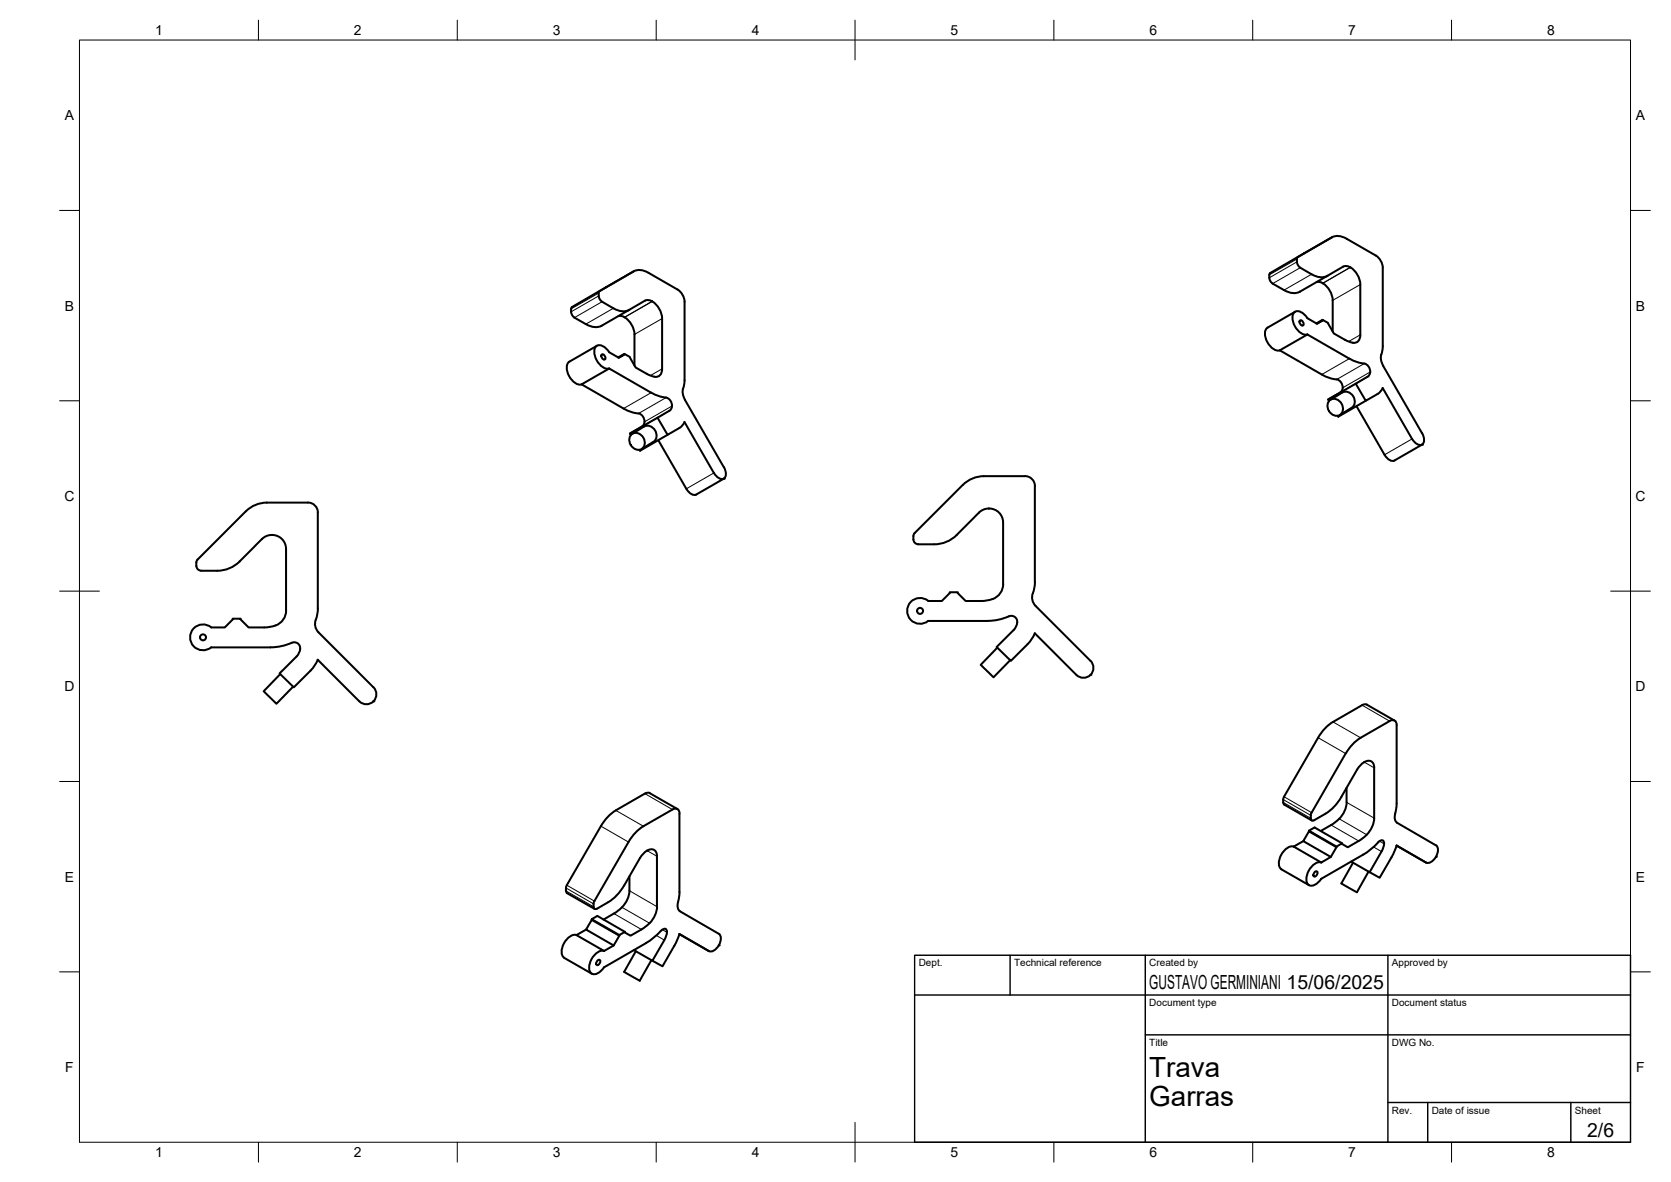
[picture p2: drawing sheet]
<svg xmlns="http://www.w3.org/2000/svg" width="420mm" height="297mm" viewBox="0 0 420 297" stroke-linecap="round" stroke-linejoin="round" font-family="sans-serif">
<!-- layer: Visible -->
<g fill="none" stroke="#000" stroke-width=".51">
<path d="M334.9 59.7l-8.6 4.9-.2 .5M334.9 59.7l-7 3.9M334.9 59.6l1.4-.3 1.7 .4 7.9 4.5a3.9 3.9 0 0 1 1.8 3.1v20.1a6.7 6.7 0 0 0-.1 4l9.9 17.4M143.6 77.6v.8M143.6 78.4l.2 .6 .4 .6 3.1 1.9M150.5 73.6l.1 1.1 .5 .9 3.1 1.9M152.4 72.2l-8.6 5-.2 .4M152.4 72.2l6.9-4 1.5-.4 1.7 .5 7.9 4.4a3.9 3.9 0 0 1 1.7 3.1v19.7l-.3 2.1M152.4 72.2h.1M154.2 77.5l1.9 .7a3.1 3.1 0 0 0 2.1-.3M155.5 79.4a3.5 3.5 0 0 1 3.5 2.5l.5 2.1v7.8M158.2 77.9l4-2.3a2.84 2.84 0 0 1 3.4 1.7 5.2 5.2 0 0 1 .9 2.7"/>
<path d="M158.2 77.9l-6.9 3.9a3.9 3.9 0 0 1-4-.3M159.3 68.2l-8.6 5-.2 .4M319.2 69.8l.1 .7 .7 .8a13 13 0 0 0 4.7 2.3 3.1 3.1 0 0 0 2.2-.3M325.6 78.3l-6.9 4a3.2 3.2 0 0 0 .3 4.3 2.75 2.75 0 0 0 2.8 1.4M326.1 65.1l.2 1.4 .7 .8a12.3 12.3 0 0 0 4.7 2.3 3.1 3.1 0 0 0 2.1-.3M327.9 63.6l-8.5 5-.2 .3v.9M327.9 63.6h.1M331 70.9a3.5 3.5 0 0 1 3.6 2.5l.5 2.1v7.8M333.8 69.3l4-2.3a2.84 2.84 0 0 1 3.3 1.7 5.2 5.2 0 0 1 .9 2.8M333.8 69.3l-7 4M342 71.5v12.6M143.2 90.9a3.2 3.2 0 0 0 .3 4.2 2.75 2.75 0 0 0 2.8 1.5"/>
<path d="M150.1 86.9l-6.9 4M151.3 89.1a.76 .76 0 0 1 .8 .4 .76 .76 0 0 1-.1 .9l-.7-.5zM153.2 92.6a3.5 3.5 0 0 1-3.5-2.7 2.24 2.24 0 0 1 .7-3.1 3.1 3.1 0 0 1 2.8 1.7l2.4 1.4 1.4-1 1.4 .8 1.4 2.7 4 2.1a1.74 1.74 0 0 0 1.9 0 1.74 1.74 0 0 0 .8-1.8M153.2 92.6l11.1 6.4 1.6 .6 1.6 .3M153.2 92.6l-7 4 10.6 6.1a12.4 12.4 0 0 0 4.3 1.4 1.94 1.94 0 0 1 .3 3.1M157 89.1l-1.4 .8M157 88.9l-1.6 .9M166.5 80.1v12.6M167.5 99.9a1.96 1.96 0 0 1 .8 3.3l-3 1.8 2.6 4.3 3.2-2 1-1.2 7.4 12.8M171.8 97.6l-.1 1.4 .6 1.5 9.7 16.9M326.8 80.6a.76 .76 0 0 1 .8 .3 .76 .76 0 0 1-.1 .9l-.6-.4zM328.7 84a3.5 3.5 0 0 1-3.4-2.6 2.24 2.24 0 0 1 .7-3.2 3.1 3.1 0 0 1 2.7 1.8l2.4 1.4 1.4-1 1.5 .8 1.4 2.6 3.2 1.8 1.6 .5"/>
<path d="M328.7 84.1l11.1 6.3 1.7 .7 1.6 .2M328.7 84.1l-6.9 3.9 10.5 6.1a12.4 12.4 0 0 0 4.4 1.5 1.94 1.94 0 0 1 .3 3.1M332.5 80.5l-1.4 .9M332.5 80.4l-1.5 .9M337 98.7l-3.1 1.7M340.9 96.4l-7 4 .3 .4M342 84.1a1.68 1.68 0 0 1-1.8 2M343 91.4a1.96 1.96 0 0 1 .9 3.3M343.9 94.7l-3 1.7 2.5 4.3 3-1.7M346.4 99l.8-.8 .5-.7 7.3 12.8M158.7 109.3a2.15 2.15 0 0 1 2.3-.2 2.15 2.15 0 0 1 1.1 2 1.73 1.73 0 0 1-1.1 1.9 1.73 1.73 0 0 1-2-.7 2.33 2.33 0 0 1-.3-3zM161.4 107.2l-3 1.8"/>
<path d="M161.9 107.2l-2.9 1.8M162 107.2a2.3 2.3 0 0 1 2.7 1 2.3 2.3 0 0 1-.4 2.8l-2.9 1.8M165.3 105l-6.9 4 .2 .3M165.5 110.6l7.1 12.2a2.21 2.21 0 0 0 2.5 1.5l6.9-4M167.9 109.3l-7 4-.1-.2M182 117.4a2.22 2.22 0 0 1 0 2.9 2.21 2.21 0 0 1-2.5-1.5M257.7 119.7h-10.3a7.5 7.5 0 0 0-5.3 2.2l-12.1 12.1M257.7 119.6a2.51 2.51 0 0 1 2.5 2.5M334.2 100.7a2.15 2.15 0 0 1 2.3-.2 2.15 2.15 0 0 1 1.2 2.1 1.73 1.73 0 0 1-1.1 1.8 1.73 1.73 0 0 1-2.1-.6 2.33 2.33 0 0 1-.3-3.1zM334.5 100.5l3-1.9a2.3 2.3 0 0 1 2.8 1 2.3 2.3 0 0 1-.4 2.9M339.9 102.5l-3 1.8M341.1 102.1l7 12.2a2.21 2.21 0 0 0 2.5 1.4l6.9-4"/>
<path d="M343.4 100.7l-6.9 4-.1-.2M357.6 108.8a2.22 2.22 0 0 1 0 2.9 2.21 2.21 0 0 1-2.5-1.4M67.1 126.3h10.3M67.1 126.3a7.6 7.6 0 0 0-5.3 2.2l-12.1 12.1-.3 .7M71.9 137.9a3.6 3.6 0 0 0-2.2-3.2 3.6 3.6 0 0 0-3.8 .8l-5.6 5.6a8 8 0 0 1-5.7 2.3M71.9 138v15.4M77.4 126.3a2.51 2.51 0 0 1 2.5 2.5v24.1M229.7 134.7v.9M229.7 135.6a1.23 1.23 0 0 0 1.2 1.2h4a8 8 0 0 0 5.7-2.4l5.6-5.6a3.6 3.6 0 0 1 3.8-.7 3.6 3.6 0 0 1 2.2 3.2v15.5M230 134l-.3 .7M260.2 122.2v24.1M49.4 141.3v.9"/>
<path d="M49.4 142.2a1.2 1.2 0 0 0 1.2 1.2M50.6 143.4h4M69.3 157.2l-2.4 .5h-4.4l-2-2v-.2h-2v.2l-2 2h-3.4a3.2 3.2 0 0 0-4.4 .3 3.2 3.2 0 0 0 0 4.4 3.2 3.2 0 0 0 4.4 .3h14.9a15 15 0 0 0 5.8-1.3 1.69 1.69 0 0 1 1.6 1 1.69 1.69 0 0 1-.3 1.9l-4.8 4.9 3.6 3.5 4.6-4.6 1.4-2.3 10.4 10.4a2.51 2.51 0 0 0 3.6 .1 2.51 2.51 0 0 0 0-3.6M71.9 153.4a4 4 0 0 1-2.6 3.8M79.9 152.9l-.2 1.9a3.4 3.4 0 0 0 .4 4.1l13.8 13.8M233.4 151a3.2 3.2 0 0 0-4.4 .3 3.2 3.2 0 0 0 0 4.4 3.2 3.2 0 0 0 4.4 .3h14.9a13.5 13.5 0 0 0 5.4-1.1M252.2 146.8a4.6 4.6 0 0 1-5 4.2h-4.4l-2-2v-.2h-2v.2l-2 2h-3.4M253.7 154.9a1.59 1.59 0 0 1 1.8 .5 1.59 1.59 0 0 1 .1 1.9l-.7 1-4.3 4.3 3.6 3.5 4.6-4.6 1.4-2.4 10.4 10.5M259.7 149.1a3 3 0 0 0 .7 3.2l13.8 13.8a2.51 2.51 0 0 1 0 3.5 2.51 2.51 0 0 1-3.5 0M260.2 146.3l-.1 1.4-.4 1.4M70.5 169.4l-4.2 4.3 2.9 2.9 .3 .3 4.2-4.3M250.8 162.8l-4.2 4.3 2.9 2.9 .3 .2 4.2-4.3"/>
<path d="M331.4 185.4l-8.5 14.8-.3 1.4 .3 .6M338.6 198v3.6M341.2 193.4l-3.9 6.9M342.1 185.4a10.9 10.9 0 0 0-3.7 4l-8.6 14.8M343 191.6l-.8 .5-1 1.3M343.1 191.5a1.51 1.51 0 0 1 1.7-.2 1.51 1.51 0 0 1 .7 1.6M345.5 193v12.6a7.2 7.2 0 0 1-3.9 5.7l-2.7 1.6-1.4-.8v-.2l-1.5 .9-1.4 2.6-2.4 1.4M349.4 181.2l-7.3 4.2M349.4 181.2a1.08 1.08 0 0 1 1.3-.1 1.08 1.08 0 0 1 .5 1.1v19.7M350.6 181.1l-6.9-4-.5-.1-8 4.4a10.9 10.9 0 0 0-3.8 4M162.7 213.8l-1.5 1.4-4.2 7.3M162.7 213.8h.1"/>
<path d="M162.7 213.8a1.51 1.51 0 0 1 1.8-.2 1.51 1.51 0 0 1 .7 1.6v12.6M170.3 203.3l-6.9-4-.6-.1-7.9 4.4a11 11 0 0 0-3.8 4l-8.6 14.8-.2 .7v.8l.3 .5 6.9 4M322.9 202.2l6.9 4M325.3 212.8l6.9 4M325.3 212.8a3.5 3.5 0 0 0-3.5 2.7 2.42 2.42 0 0 0 .4 3l6.9 3.9M327.7 211.4l-2.4 1.4M329.1 208.9v-.1l6.9 4M329.1 208.8l1.4-.9 7 4M330.6 219.2l.4-.3a.76 .76 0 0 1 .1 .9 .76 .76 0 0 1-.8 .4v-.5zM334.7 207.3l-2.6 1.5M336 212.9l-6.9-4-1.4 2.5 6.9 4M337.3 200.3a11.6 11.6 0 0 1-4 4.2l-3.2 1.7h-.3l-.2-.6 .2-1.4"/>
<path d="M338.6 201.6a7.1 7.1 0 0 1-3.9 5.7M339.7 216.5l4.7 2.7M340.2 216.8l-2.9 5.2 1.3 .8 2.6 1.4 2.9-5.2M348 212a.75 .75 0 0 0-.5-.9 .75 .75 0 0 0-.9 .6l-1.6 1.5-1.7 1.2-11.1 6.4a2.76 2.76 0 0 1-3.1 1.6 3.2 3.2 0 0 1 .4-4.2 2.73 2.73 0 0 1 2.7-1.5M348 212l-.4 1.6-3.2 5.6 2.5 1.4 3.2-5.6 1.1-2.5M351.2 212.5l7.3 4.3M351.2 201.9l-.4 2.6a2.1 2.1 0 0 0 .5 2.3M351.3 206.8l9.8 5.6a2.22 2.22 0 0 1 0 2.9 2.21 2.21 0 0 1-2.6 1.5M144.9 235l7 4M145 235a3.5 3.5 0 0 0-3.5 2.7 2.42 2.42 0 0 0 .4 3l6.9 4M147.4 233.6l-2.5 1.4M148.8 231.2v-.2l6.9 4"/>
<path d="M148.8 231l1.4-.8 6.9 4M149.2 227.1l.3-.7 8.5-14.8a10.9 10.9 0 0 1 3.8-4l7.3-4.2a1.08 1.08 0 0 1 1.2-.1 1.08 1.08 0 0 1 .6 1.2l-.1 20.1-.3 2.1a2.13 2.13 0 0 0 .5 2.3l9.7 5.7a2.18 2.18 0 0 1 0 2.9 2.21 2.21 0 0 1-2.5 1.4M151.9 239a3.5 3.5 0 0 0-3.5 2.7 2.24 2.24 0 0 0 .7 3.1 3.1 3.1 0 0 0 2.8-1.7l11.1-6.5 1.6-1.2 1.6-1.5a.82 .82 0 0 1 1.2-.4 .82 .82 0 0 1 .3 1.1l-.6 1.6-3.1 5.2 2.6 1.4 3.2-5.6 1-2.5 7.4 4.3M154.3 229.6l-2.5 1.5M155.7 235.1l-6.9-3.9-1.4 2.4 6.9 4M156.9 222.5a11.6 11.6 0 0 1-4 4.2l-3.1 1.8-.5-.3-.1-1.1M158.3 220.2v3.6a7.2 7.2 0 0 1-3.9 5.8M159.4 238.8l4.6 2.6M159.9 239l-3 5.2M165.2 227.8a7.1 7.1 0 0 1-3.9 5.8l-2.8 1.5-1.4-.8v-.1l-1.4 .8-1.4 2.6-2.4 1.4M170.8 234.7l7.4 4.3M150.2 241.4l.5-.2a.76 .76 0 0 1 .1 .9 .76 .76 0 0 1-.8 .3l-.1-.5z"/>
<path d="M163.8 241.3l-2.9 5.2-4-2.3"/>
<circle cx="231.3" cy="153.5" r=".75"/>
<circle cx="51" cy="160.2" r=".75"/>
</g>
<g fill="#000">
<circle cx="357.5" cy="111.7" r=".25"/>
<circle cx="182" cy="120.3" r=".25"/>
<circle cx="93.9" cy="176.2" r=".25"/>
<circle cx="274.2" cy="169.6" r=".25"/>
<circle cx="361" cy="215.3" r=".25"/>
<circle cx="180.7" cy="237.6" r=".25"/>
</g>
<!-- layer: Visible Narrow -->
<g fill="none" stroke="#000" stroke-width=".25">
<path d="M334.9 59.7l-7 3.9M150.5 73.6l-6.9 4M150.5 74.4l-6.9 4M150.7 73.2l-6.9 4M151.4 75.8l-7 4M154.2 77.5l-6.9 4M159.3 68.2l-6.9 4M163.9 75.7l-6.9 4M164 75.8l-6.9 4M326.1 65.1l-6.9 4M326.1 65.8l-6.9 4M326.3 64.6l-6.9 4"/>
<path d="M326.9 67.3l-6.9 4M329.8 68.9l-6.9 4M339.5 67.2l-6.9 4M339.6 67.2l-7 4M342 71.5l-6.9 4M163.7 98.7l-6.9 4M166.5 92.7l-3 1.7M166.5 80.1l-7 3.9M167.5 99.9l-7 4M339.3 90.1l-7 4M342 84.1l-2.9 1.7M343 91.4l-6.9 4"/>
<path d="M343.9 94.7l-6.9 4M344.5 93.5l-6.9 4M168.3 103.2l-6.9 4M169 102l-6.9 4M179.5 118.9l-6.9 3.9M355 110.3l-6.9 4M342.5 177.2l6.9 4M162.1 199.4l7 4M331.4 185.4l6.9 4M335.2 181.4l6.9 4M343 191.5l2.5 1.5M151.1 207.6l6.9 4"/>
<path d="M154.8 203.7l7 3.9M162.7 213.8l2.5 1.4M322.6 200.9l7 4M322.6 201.6l7 4M322.9 200.2l6.9 4M334.7 207.3l6.9 4M336.7 205.8l6.9 4M338.6 201.6l6.9 4M345.4 212.8l2 1.2M346.9 211.4l1.1 .7M351.6 212.8l6.9 4M142.3 223.1l6.9 4"/>
<path d="M142.3 223.9l6.9 4M142.5 222.4l7 4M154.3 229.6l7 4M156.4 228l6.9 4M158.3 223.8l6.9 4M165 235.1l2 1.1M166.5 233.6l1.2 .7M171.3 235l6.9 4"/>
</g>
<!-- layer: BORDER -->
<g fill="none" stroke="#000" stroke-width=".25">
<path d="M20 10.1h390v276.9h-390zM65 5.1v5M115 5.1v5M165 5.1v5M215 5.1v10M265 5.1v5M315 5.1v5M365 5.1v5M15 52.9h5M410 52.9h5M15 100.7h5M410 100.7h5"/>
<path d="M15 148.6h10M405 148.6h10M15 196.4h5M410 196.4h5M15 244.2h5M410 244.2h5M65 287v5M115 287v5M165 287v5M215 282.1v9.9M265 287v5M315 287v5"/>
<path d="M365 287v5"/>
</g>
<!-- layer: TITLEBLOCK -->
<path d="M230 240.1h180v46.9h-180zM230 250h180M254 240.1v9.9M288 240.1v46.9M349 240.1v46.9M288 260.1h122M349 277.1h61M359 277.1v9.9M395 277.1v9.9" fill="none" stroke="#000" stroke-width=".36"/>
<g font-size="7">
<text x="289" y="270.6">Trava</text>
<text x="289" y="278.1">Garras</text>
</g>
<g font-size="4.9">
<text x="289" y="248.5">GUSTAVO GERMINIANI 15/06/2025</text>
<text x="399.1" y="285.7">2/6</text>
</g>
<g font-size="3.5">
<text x="39" y="8.8">1</text>
<text x="89" y="8.8">2</text>
<text x="139" y="8.8">3</text>
<text x="189" y="8.8">4</text>
<text x="239" y="8.8">5</text>
<text x="289" y="8.8">6</text>
<text x="339" y="8.8">7</text>
<text x="389" y="8.8">8</text>
<text x="16.3" y="30.2">A</text>
<text x="411.3" y="30.2">A</text>
<text x="16.3" y="78">B</text>
<text x="411.3" y="78">B</text>
<text x="16.2" y="125.9">C</text>
<text x="411.2" y="125.9">C</text>
<text x="16.2" y="173.7">D</text>
<text x="411.2" y="173.7">D</text>
<text x="16.3" y="221.6">E</text>
<text x="411.3" y="221.6">E</text>
<text x="16.4" y="269.4">F</text>
<text x="411.4" y="269.4">F</text>
<text x="39" y="290.8">1</text>
<text x="89" y="290.8">2</text>
<text x="139" y="290.8">3</text>
<text x="189" y="290.8">4</text>
<text x="239" y="290.8">5</text>
<text x="289" y="290.8">6</text>
<text x="339" y="290.8">7</text>
<text x="389" y="290.8">8</text>
</g>
<g font-size="2.5">
<text x="231" y="242.9">Dept.</text>
<text x="255" y="242.9">Technical reference</text>
<text x="289" y="242.9">Created by</text>
<text x="350" y="242.9">Approved by</text>
<text x="289" y="252.8">Document type</text>
<text x="350" y="252.8">Document status</text>
<text x="289" y="262.9">Title</text>
<text x="350" y="262.9">DWG No.</text>
<text x="350" y="279.9">Rev.</text>
<text x="360" y="279.9">Date of issue</text>
<text x="396" y="279.9">Sheet</text>
</g>
</svg>
